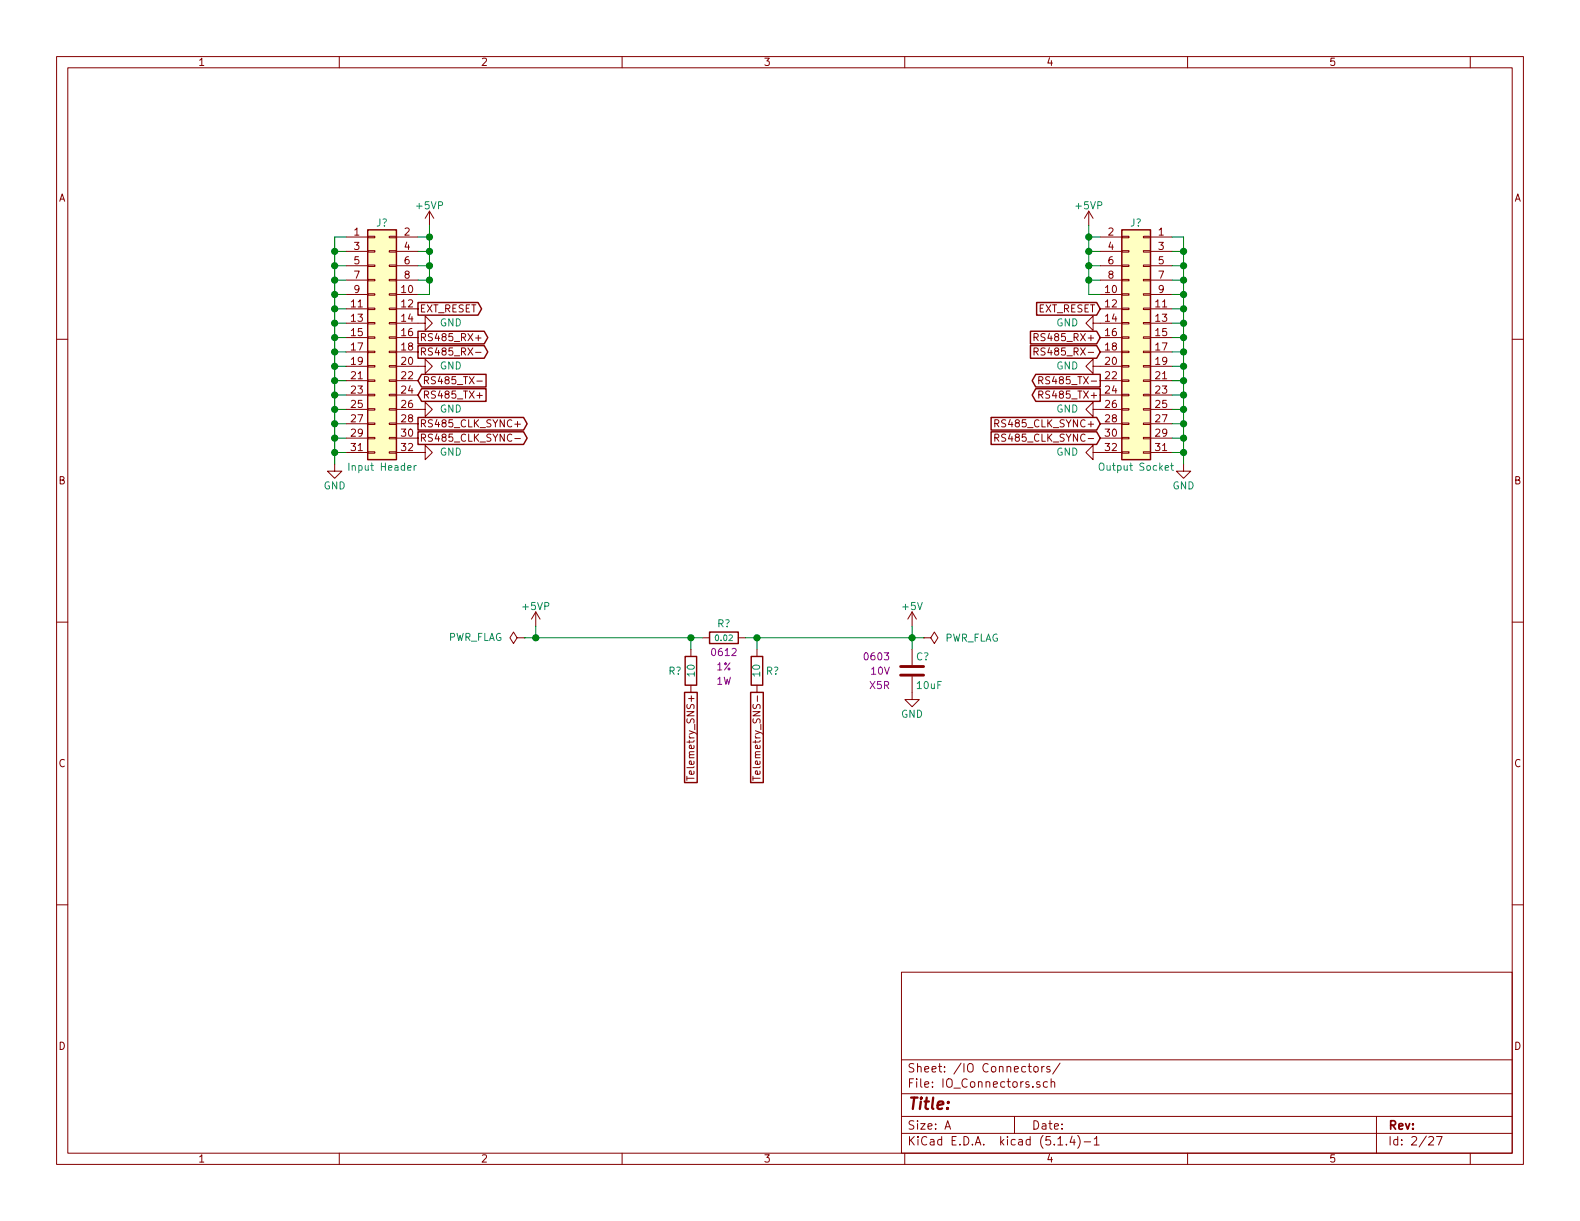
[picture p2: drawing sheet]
EESchema Schematic File Version 4
LIBS:multidrop_display_board-cache
EELAYER 30 0
EELAYER END
$Descr A 11000 8500
encoding utf-8
Sheet 2 27
Title ""
Date ""
Rev ""
Comp ""
Comment1 ""
Comment2 ""
Comment3 ""
Comment4 ""
$EndDescr
Text GLabel 2910 2350 2    50   Output ~ 0
RS485_RX+
Text GLabel 2910 2450 2    50   Output ~ 0
RS485_RX-
Text GLabel 2910 2650 2    50   Input ~ 0
RS485_TX-
Text GLabel 2910 2750 2    50   Input ~ 0
RS485_TX+
Text GLabel 2910 2950 2    50   Output ~ 0
RS485_CLK_SYNC+
Text GLabel 2910 3050 2    50   Output ~ 0
RS485_CLK_SYNC-
Text GLabel 2910 2150 2    50   Output ~ 0
EXT_RESET
$Comp
L power:GND #PWR?
U 1 1
P 2330 3230
F 0 "#PWR?" H 2330 2980 50  0001 C CNN
F 1 "GND" H 2330 3080 50  0000 C CNN
F 2 "" H 2330 3230 50  0001 C CNN
F 3 "" H 2330 3230 50  0001 C CNN
	1    2330 3230
	1    0    0    -1  
$EndComp
Wire Wire Line
	2330 3230 2330 3150
Wire Wire Line
	2410 2250 2330 2250
Wire Wire Line
	2410 2350 2330 2350
Connection ~ 2330 2350
Wire Wire Line
	2330 2350 2330 2250
Wire Wire Line
	2410 2450 2330 2450
Connection ~ 2330 2450
Wire Wire Line
	2330 2450 2330 2350
Wire Wire Line
	2410 2550 2330 2550
Connection ~ 2330 2550
Wire Wire Line
	2330 2550 2330 2450
Wire Wire Line
	2410 2650 2330 2650
Connection ~ 2330 2650
Wire Wire Line
	2330 2650 2330 2550
Wire Wire Line
	2410 2750 2330 2750
Connection ~ 2330 2750
Wire Wire Line
	2330 2750 2330 2650
Wire Wire Line
	2410 2850 2330 2850
Connection ~ 2330 2850
Wire Wire Line
	2330 2850 2330 2750
Wire Wire Line
	2410 2950 2330 2950
Connection ~ 2330 2950
Wire Wire Line
	2330 2950 2330 2850
Wire Wire Line
	2410 3050 2330 3050
Connection ~ 2330 3050
Wire Wire Line
	2330 3050 2330 2950
Wire Wire Line
	2410 3150 2330 3150
Connection ~ 2330 3150
Wire Wire Line
	2330 3150 2330 3050
$Comp
L power:GND #PWR?
U 1 1
P 2910 2850
F 0 "#PWR?" H 2910 2600 50  0001 C CNN
F 1 "GND" V 2910 2700 50  0000 R CNN
F 2 "" H 2910 2850 50  0001 C CNN
F 3 "" H 2910 2850 50  0001 C CNN
	1    2910 2850
	0    -1   -1   0   
$EndComp
$Comp
L power:GND #PWR?
U 1 1
P 2910 2550
F 0 "#PWR?" H 2910 2300 50  0001 C CNN
F 1 "GND" V 2910 2400 50  0000 R CNN
F 2 "" H 2910 2550 50  0001 C CNN
F 3 "" H 2910 2550 50  0001 C CNN
	1    2910 2550
	0    -1   -1   0   
$EndComp
$Comp
L power:GND #PWR?
U 1 1
P 2910 2250
F 0 "#PWR?" H 2910 2000 50  0001 C CNN
F 1 "GND" V 2910 2100 50  0000 R CNN
F 2 "" H 2910 2250 50  0001 C CNN
F 3 "" H 2910 2250 50  0001 C CNN
	1    2910 2250
	0    -1   -1   0   
$EndComp
Wire Wire Line
	2330 2250 2330 2150
Connection ~ 2330 2250
Wire Wire Line
	2410 1850 2330 1850
Wire Wire Line
	2410 1950 2330 1950
Connection ~ 2330 1950
Wire Wire Line
	2330 1950 2330 1850
Wire Wire Line
	2410 2050 2330 2050
Connection ~ 2330 2050
Wire Wire Line
	2330 2050 2330 1950
Wire Wire Line
	2410 2150 2330 2150
Connection ~ 2330 2150
Wire Wire Line
	2330 2150 2330 2050
Connection ~ 2330 1850
Wire Wire Line
	2330 1850 2330 1750
Wire Wire Line
	2330 1750 2410 1750
$Comp
L Connector_Generic:Conn_02x16_Odd_Even J?
U 1 1
P 2610 2350
F 0 "J?" H 2660 3150 50  0000 C CNN
F 1 "Input Header" H 2660 1450 50  0000 C CNN
F 2 "Pin_Headers:Pin_Header_Angled_2x16_Pitch2.54mm" H 2610 2350 50  0001 C CNN
F 3 "~" H 2610 2350 50  0001 C CNN
F 4 "609-3341-ND" H 2610 2350 50  0001 C CNN "Digi-Key PN"
	1    2610 2350
	1    0    0    -1  
$EndComp
$Comp
L power:GND #PWR?
U 1 1
P 2910 3150
F 0 "#PWR?" H 2910 2900 50  0001 C CNN
F 1 "GND" V 2910 3000 50  0000 R CNN
F 2 "" H 2910 3150 50  0001 C CNN
F 3 "" H 2910 3150 50  0001 C CNN
	1    2910 3150
	0    -1   -1   0   
$EndComp
Wire Wire Line
	2410 1650 2330 1650
Wire Wire Line
	2330 1650 2330 1750
Connection ~ 2330 1750
Wire Wire Line
	2990 1570 2990 1650
Wire Wire Line
	2990 2050 2910 2050
Wire Wire Line
	2910 1650 2990 1650
Connection ~ 2990 1650
Wire Wire Line
	2990 1650 2990 1750
Wire Wire Line
	2910 1750 2990 1750
Connection ~ 2990 1750
Wire Wire Line
	2990 1750 2990 1850
Wire Wire Line
	2910 1850 2990 1850
Connection ~ 2990 1850
Wire Wire Line
	2990 1850 2990 1950
Wire Wire Line
	2910 1950 2990 1950
Connection ~ 2990 1950
Wire Wire Line
	2990 1950 2990 2050
Wire Wire Line
	7580 1950 7580 2050
Connection ~ 7580 1950
Wire Wire Line
	7660 1950 7580 1950
Wire Wire Line
	7580 1850 7580 1950
Connection ~ 7580 1850
Wire Wire Line
	7660 1850 7580 1850
Wire Wire Line
	7580 1750 7580 1850
Connection ~ 7580 1750
Wire Wire Line
	7660 1750 7580 1750
Wire Wire Line
	7580 1650 7580 1750
Connection ~ 7580 1650
Wire Wire Line
	7660 1650 7580 1650
Wire Wire Line
	7580 2050 7660 2050
Wire Wire Line
	7580 1570 7580 1650
Connection ~ 8240 1750
Wire Wire Line
	8240 1650 8240 1750
Wire Wire Line
	8160 1650 8240 1650
$Comp
L power:GND #PWR?
U 1 1
P 7660 3150
F 0 "#PWR?" H 7660 2900 50  0001 C CNN
F 1 "GND" V 7660 3000 50  0000 R CNN
F 2 "" H 7660 3150 50  0001 C CNN
F 3 "" H 7660 3150 50  0001 C CNN
	1    7660 3150
	0    1    -1   0   
$EndComp
$Comp
L Connector_Generic:Conn_02x16_Odd_Even J?
U 1 1
P 7960 2350
F 0 "J?" H 8010 3150 50  0000 C CNN
F 1 "Output Socket" H 8010 1450 50  0000 C CNN
F 2 "Socket_Strips:Socket_Strip_Angled_2x16_Pitch2.54mm" H 7960 2350 50  0001 C CNN
F 3 "~" H 7960 2350 50  0001 C CNN
F 4 "S5569-ND" H 7960 2350 50  0001 C CNN "Digi-Key PN"
	1    7960 2350
	-1   0    0    -1  
$EndComp
Wire Wire Line
	8240 1750 8160 1750
Wire Wire Line
	8240 1850 8240 1750
Connection ~ 8240 1850
Wire Wire Line
	8240 2150 8240 2050
Connection ~ 8240 2150
Wire Wire Line
	8160 2150 8240 2150
Wire Wire Line
	8240 2050 8240 1950
Connection ~ 8240 2050
Wire Wire Line
	8160 2050 8240 2050
Wire Wire Line
	8240 1950 8240 1850
Connection ~ 8240 1950
Wire Wire Line
	8160 1950 8240 1950
Wire Wire Line
	8160 1850 8240 1850
Connection ~ 8240 2250
Wire Wire Line
	8240 2250 8240 2150
$Comp
L power:GND #PWR?
U 1 1
P 7660 2250
F 0 "#PWR?" H 7660 2000 50  0001 C CNN
F 1 "GND" V 7660 2100 50  0000 R CNN
F 2 "" H 7660 2250 50  0001 C CNN
F 3 "" H 7660 2250 50  0001 C CNN
	1    7660 2250
	0    1    -1   0   
$EndComp
$Comp
L power:GND #PWR?
U 1 1
P 7660 2550
F 0 "#PWR?" H 7660 2300 50  0001 C CNN
F 1 "GND" V 7660 2400 50  0000 R CNN
F 2 "" H 7660 2550 50  0001 C CNN
F 3 "" H 7660 2550 50  0001 C CNN
	1    7660 2550
	0    1    -1   0   
$EndComp
$Comp
L power:GND #PWR?
U 1 1
P 7660 2850
F 0 "#PWR?" H 7660 2600 50  0001 C CNN
F 1 "GND" V 7660 2700 50  0000 R CNN
F 2 "" H 7660 2850 50  0001 C CNN
F 3 "" H 7660 2850 50  0001 C CNN
	1    7660 2850
	0    1    -1   0   
$EndComp
Wire Wire Line
	8240 3150 8240 3050
Connection ~ 8240 3150
Wire Wire Line
	8160 3150 8240 3150
Wire Wire Line
	8240 3050 8240 2950
Connection ~ 8240 3050
Wire Wire Line
	8160 3050 8240 3050
Wire Wire Line
	8240 2950 8240 2850
Connection ~ 8240 2950
Wire Wire Line
	8160 2950 8240 2950
Wire Wire Line
	8240 2850 8240 2750
Connection ~ 8240 2850
Wire Wire Line
	8160 2850 8240 2850
Wire Wire Line
	8240 2750 8240 2650
Connection ~ 8240 2750
Wire Wire Line
	8160 2750 8240 2750
Wire Wire Line
	8240 2650 8240 2550
Connection ~ 8240 2650
Wire Wire Line
	8160 2650 8240 2650
Wire Wire Line
	8240 2550 8240 2450
Connection ~ 8240 2550
Wire Wire Line
	8160 2550 8240 2550
Wire Wire Line
	8240 2450 8240 2350
Connection ~ 8240 2450
Wire Wire Line
	8160 2450 8240 2450
Wire Wire Line
	8240 2350 8240 2250
Connection ~ 8240 2350
Wire Wire Line
	8160 2350 8240 2350
Wire Wire Line
	8160 2250 8240 2250
Wire Wire Line
	8240 3230 8240 3150
$Comp
L power:GND #PWR?
U 1 1
P 8240 3230
F 0 "#PWR?" H 8240 2980 50  0001 C CNN
F 1 "GND" H 8240 3080 50  0000 C CNN
F 2 "" H 8240 3230 50  0001 C CNN
F 3 "" H 8240 3230 50  0001 C CNN
	1    8240 3230
	-1   0    0    -1  
$EndComp
Text GLabel 7660 2150 0    50   Input ~ 0
EXT_RESET
Text GLabel 7660 3050 0    50   Input ~ 0
RS485_CLK_SYNC-
Text GLabel 7660 2950 0    50   Input ~ 0
RS485_CLK_SYNC+
Text GLabel 7660 2750 0    50   Output ~ 0
RS485_TX+
Text GLabel 7660 2650 0    50   Output ~ 0
RS485_TX-
Text GLabel 7660 2450 0    50   Input ~ 0
RS485_RX-
Text GLabel 7660 2350 0    50   Input ~ 0
RS485_RX+
$Comp
L Custom_Library:R_Custom R?
U 1 1
P 5040 4440
F 0 "R?" V 4940 4440 50  0000 C CNN
F 1 "0.02" V 5040 4440 40  0000 C CNN
F 2 "" H 5040 4440 50  0001 C CNN
F 3 "" H 5040 4440 50  0001 C CNN
F 4 "0612" V 5140 4440 50  0000 C CNN "display_footprint"
F 5 "1%" V 5240 4440 50  0000 C CNN "Tolerance"
F 6 "1W" V 5340 4440 50  0000 C CNN "Wattage"
F 7 "PN" H 5340 4840 60  0001 C CNN "Digi-Key PN"
	1    5040 4440
	0    1    1    0   
$EndComp
$Comp
L power:+5V #PWR?
U 1 1
P 6350 4360
F 0 "#PWR?" H 6350 4210 50  0001 C CNN
F 1 "+5V" H 6350 4500 50  0000 C CNN
F 2 "" H 6350 4360 50  0001 C CNN
F 3 "" H 6350 4360 50  0001 C CNN
	1    6350 4360
	1    0    0    -1  
$EndComp
Wire Wire Line
	5190 4440 5270 4440
Wire Wire Line
	6350 4440 6350 4360
Wire Wire Line
	4890 4440 4810 4440
Wire Wire Line
	3730 4440 3730 4360
$Comp
L power:+5VP #PWR?
U 1 1
P 3730 4360
F 0 "#PWR?" H 3730 4210 50  0001 C CNN
F 1 "+5VP" H 3730 4500 50  0000 C CNN
F 2 "" H 3730 4360 50  0001 C CNN
F 3 "" H 3730 4360 50  0001 C CNN
	1    3730 4360
	1    0    0    -1  
$EndComp
$Comp
L power:+5VP #PWR?
U 1 1
P 2990 1570
F 0 "#PWR?" H 2990 1420 50  0001 C CNN
F 1 "+5VP" H 2990 1710 50  0000 C CNN
F 2 "" H 2990 1570 50  0001 C CNN
F 3 "" H 2990 1570 50  0001 C CNN
	1    2990 1570
	1    0    0    -1  
$EndComp
$Comp
L power:+5VP #PWR?
U 1 1
P 7580 1570
F 0 "#PWR?" H 7580 1420 50  0001 C CNN
F 1 "+5VP" H 7580 1710 50  0000 C CNN
F 2 "" H 7580 1570 50  0001 C CNN
F 3 "" H 7580 1570 50  0001 C CNN
	1    7580 1570
	1    0    0    -1  
$EndComp
$Comp
L Custom_Library:R_Custom R?
U 1 1
P 4810 4670
AR Path="/5BAAE1F3/5F834D4A" Ref="R?"  Part="1" 
AR Path="/5BAAE1DC/5F834D4A" Ref="R?"  Part="1" 
AR Path="/5BAAE16C/5F834D4A" Ref="R?"  Part="1" 
AR Path="/5BB844FD/5F834D4A" Ref="R?"  Part="1" 
AR Path="/5BF346B3/5F834D4A" Ref="R?"  Part="1" 
AR Path="/5CAD2D97/5F834D4A" Ref="R?"  Part="1" 
AR Path="/5CB7A8BC/5F834D4A" Ref="R?"  Part="1" 
AR Path="/5E6AF016/5F834D4A" Ref="R?"  Part="1" 
AR Path="/5EAE4AE4/5F834D4A" Ref="R?"  Part="1" 
AR Path="/5F7415F6/5F834D4A" Ref="R?"  Part="1" 
AR Path="/5F73F820/5F834D4A" Ref="R?"  Part="1" 
AR Path="/5F73F75C/5F834D4A" Ref="R?"  Part="1" 
F 0 "R?" H 4750 4670 50  0000 R CNN
F 1 "10" V 4810 4670 50  0000 C CNN
F 2 "Resistors_SMD:R_0402" H 4810 4670 50  0001 C CNN
F 3 "" H 4810 4670 50  0001 C CNN
F 4 "0402" H 4880 4750 50  0001 L CNN "display_footprint"
F 5 "1%" H 4880 4670 50  0001 L CNN "Tolerance"
F 6 "1/16W" H 4880 4600 50  0001 L CNN "Wattage"
	1    4810 4670
	1    0    0    -1  
$EndComp
$Comp
L Custom_Library:R_Custom R?
U 1 1
P 5270 4670
AR Path="/5BAAE1F3/5F83A807" Ref="R?"  Part="1" 
AR Path="/5BAAE1DC/5F83A807" Ref="R?"  Part="1" 
AR Path="/5BAAE16C/5F83A807" Ref="R?"  Part="1" 
AR Path="/5BB844FD/5F83A807" Ref="R?"  Part="1" 
AR Path="/5BF346B3/5F83A807" Ref="R?"  Part="1" 
AR Path="/5CAD2D97/5F83A807" Ref="R?"  Part="1" 
AR Path="/5CB7A8BC/5F83A807" Ref="R?"  Part="1" 
AR Path="/5E6AF016/5F83A807" Ref="R?"  Part="1" 
AR Path="/5EAE4AE4/5F83A807" Ref="R?"  Part="1" 
AR Path="/5F7415F6/5F83A807" Ref="R?"  Part="1" 
AR Path="/5F73F820/5F83A807" Ref="R?"  Part="1" 
AR Path="/5F73F75C/5F83A807" Ref="R?"  Part="1" 
F 0 "R?" H 5210 4670 50  0000 R CNN
F 1 "10" V 5270 4670 50  0000 C CNN
F 2 "Resistors_SMD:R_0402" H 5270 4670 50  0001 C CNN
F 3 "" H 5270 4670 50  0001 C CNN
F 4 "0402" H 5340 4750 50  0001 L CNN "display_footprint"
F 5 "1%" H 5340 4670 50  0001 L CNN "Tolerance"
F 6 "1/16W" H 5340 4600 50  0001 L CNN "Wattage"
	1    5270 4670
	-1   0    0    -1  
$EndComp
Wire Wire Line
	5270 4520 5270 4440
Connection ~ 5270 4440
Wire Wire Line
	5270 4440 6350 4440
Wire Wire Line
	4810 4520 4810 4440
Connection ~ 4810 4440
Wire Wire Line
	4810 4440 3730 4440
Text GLabel 4810 4820 3    50   UnSpc ~ 0
Telemetry_SNS+
Text GLabel 5270 4820 3    50   UnSpc ~ 0
Telemetry_SNS-
$Comp
L Custom_Library:C_Custom C?
U 1 1
P 6350 4670
AR Path="/5C1D5CD8/5F846CD4" Ref="C?"  Part="1" 
AR Path="/5C1D5CCA/5F846CD4" Ref="C?"  Part="1" 
AR Path="/5C26E09A/5F846CD4" Ref="C?"  Part="1" 
AR Path="/5D739492/5F846CD4" Ref="C?"  Part="1" 
AR Path="/5E28CFDF/5F846CD4" Ref="C?"  Part="1" 
AR Path="/5E36CE18/5F846CD4" Ref="C?"  Part="1" 
AR Path="/5E3C80C8/5F846CD4" Ref="C?"  Part="1" 
AR Path="/5E3C97B4/5F846CD4" Ref="C?"  Part="1" 
AR Path="/5E2A7EE3/5F846CD4" Ref="C?"  Part="1" 
AR Path="/5E07B870/5F846CD4" Ref="C?"  Part="1" 
AR Path="/5E93A1E8/5F846CD4" Ref="C?"  Part="1" 
AR Path="/5F74004E/5F846CD4" Ref="C?"  Part="1" 
AR Path="/5F73F820/5F846CD4" Ref="C?"  Part="1" 
AR Path="/5F73F790/5F846CD4" Ref="C?"  Part="1" 
F 0 "C?" H 6375 4770 50  0000 L CNN
F 1 "10uF" H 6375 4570 50  0000 L CNN
F 2 "Capacitors_SMD:C_0603" H 6388 4520 50  0001 C CNN
F 3 "" H 6375 4770 50  0001 C CNN
F 4 "490-10474-1-ND" H 6775 5170 60  0001 C CNN "Digi-Key PN"
F 5 "0603" H 6200 4770 50  0000 R CNN "display_footprint"
F 6 "10V" H 6200 4670 50  0000 R CNN "Voltage"
F 7 "X5R" H 6200 4570 50  0000 R CNN "Dielectric"
	1    6350 4670
	1    0    0    -1  
$EndComp
$Comp
L power:GND #PWR?
U 1 1
P 6350 4820
F 0 "#PWR?" H 6350 4570 50  0001 C CNN
F 1 "GND" H 6350 4670 50  0000 C CNN
F 2 "" H 6350 4820 50  0001 C CNN
F 3 "" H 6350 4820 50  0001 C CNN
	1    6350 4820
	1    0    0    -1  
$EndComp
Wire Wire Line
	6350 4520 6350 4440
Connection ~ 6350 4440
$Comp
L power:PWR_FLAG #FLG?
U 1 1
P 3650 4440
F 0 "#FLG?" H 3650 4515 50  0001 C CNN
F 1 "PWR_FLAG" V 3650 4590 50  0000 L CNN
F 2 "" H 3650 4440 50  0001 C CNN
F 3 "~" H 3650 4440 50  0001 C CNN
	1    3650 4440
	0    -1   -1   0   
$EndComp
Wire Wire Line
	3650 4440 3730 4440
Connection ~ 3730 4440
$Comp
L power:PWR_FLAG #FLG?
U 1 1
P 6430 4440
F 0 "#FLG?" H 6430 4515 50  0001 C CNN
F 1 "PWR_FLAG" V 6430 4590 50  0000 L CNN
F 2 "" H 6430 4440 50  0001 C CNN
F 3 "~" H 6430 4440 50  0001 C CNN
	1    6430 4440
	0    1    1    0   
$EndComp
Wire Wire Line
	6430 4440 6350 4440
$EndSCHEMATC
